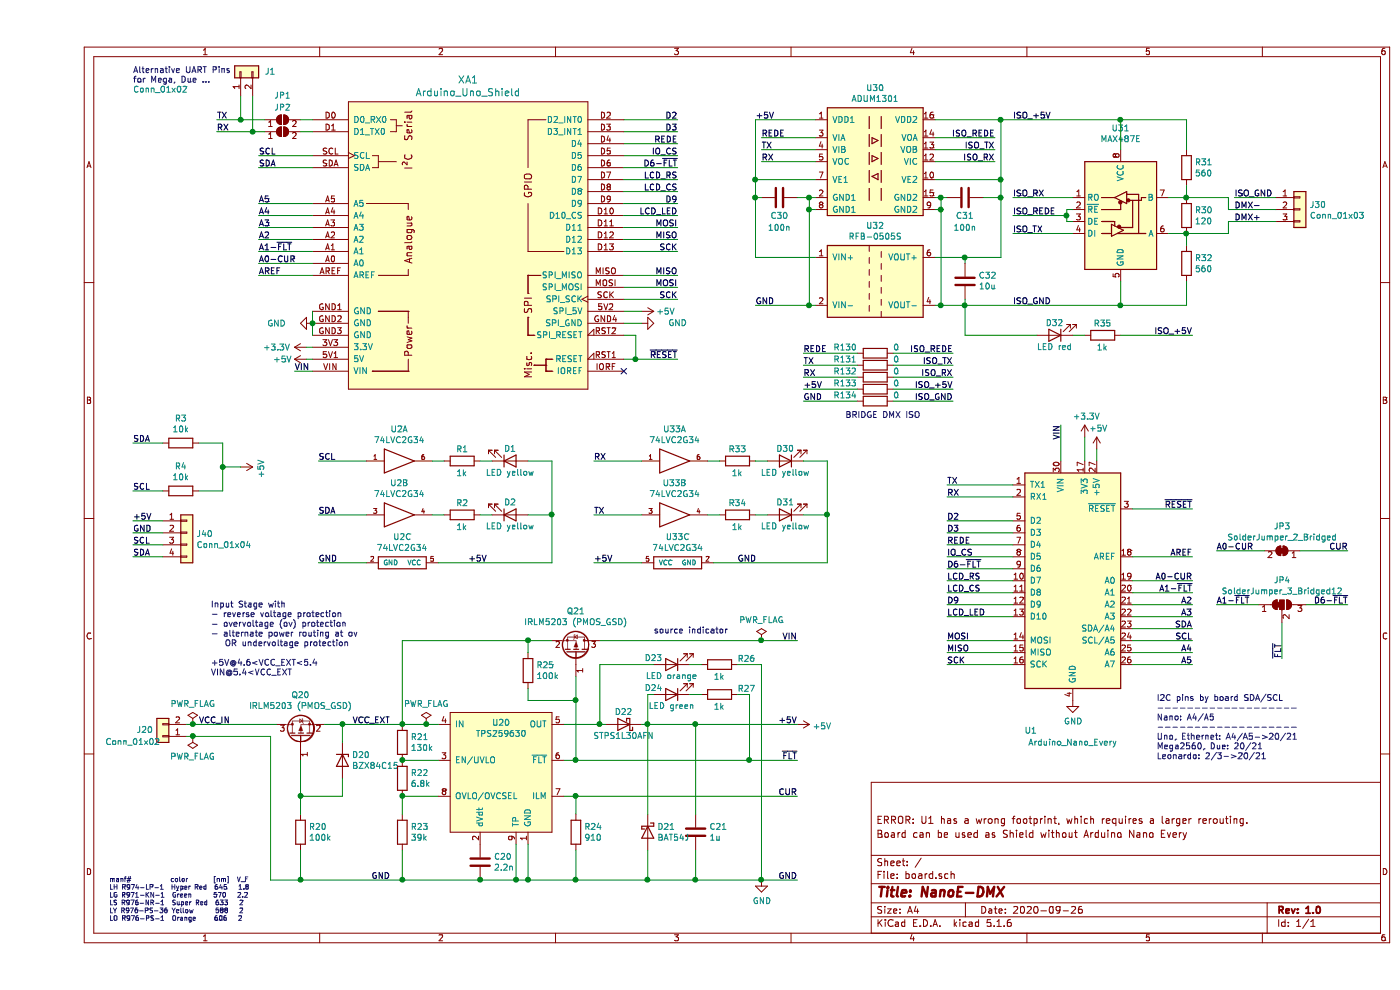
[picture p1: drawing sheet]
EESchema Schematic File Version 4
EELAYER 30 0
EELAYER END
$Descr A4 11693 8268
encoding utf-8
Sheet 1 1
Title "NanoE-DMX"
Date "2020-09-26"
Rev "1.0"
Comp ""
Comment1 "Board can be used as Shield without Arduino Nano Every"
Comment2 "ERROR: U1 has a wrong footprint, which requires a larger rerouting."
Comment3 ""
Comment4 ""
$EndDescr
$Comp
L project:Arduino-Nano_Every U1
U 1 1
P 8650 4850
F 0 "U1" H 8300 3600 50  0000 C CNN
F 1 "Arduino_Nano_Every" H 8650 3500 50  0000 C CNN
F 2 "project:Nano_Every_SMD" H 8650 4850 50  0001 C CNN
F 3 "" H 8650 4850 50  0001 C CNN
F 4 "ABX00028" H 8650 4850 50  0001 C CNN "manf#"
	1    8650 4850
	1    0    0    -1  
$EndComp
$Comp
L Interface_UART:MAX487E U31
U 1 1
P 9050 1750
F 0 "U31" H 9050 2431 50  0000 C CNN
F 1 "MAX487E" H 9050 2340 50  0000 C CNN
F 2 "Package_SO:SOIC-8_3.9x4.9mm_P1.27mm" H 9050 1050 50  0001 C CNN
F 3 "https://datasheets.maximintegrated.com/en/ds/MAX1487E-MAX491E.pdf" H 9050 1800 50  0001 C CNN
F 4 "MAX487ECSA+T" H 9050 1750 50  0001 C CNN "manf#"
	1    9050 1750
	1    0    0    -1  
$EndComp
$Comp
L Device:R R30
U 1 1
P 9600 1800
F 0 "R30" H 9670 1846 50  0000 L CNN
F 1 "120" H 9670 1755 50  0000 L CNN
F 2 "Resistor_SMD:R_0805_2012Metric" V 9530 1800 50  0001 C CNN
F 3 "~" H 9600 1800 50  0001 C CNN
	1    9600 1800
	1    0    0    -1  
$EndComp
$Comp
L Connector_Generic:Conn_01x03 J30
U 1 1
P 10550 1750
F 0 "J30" H 10630 1792 50  0000 L CNN
F 1 "Conn_01x03" H 10630 1701 50  0000 L CNN
F 2 "Connector_Phoenix_MC:PhoenixContact_MC_1,5_3-G-3.81_1x03_P3.81mm_Horizontal" H 10550 1750 50  0001 C CNN
F 3 "~" H 10550 1750 50  0001 C CNN
F 4 "1721999" H 10550 1750 50  0001 C CNN "manf#"
	1    10550 1750
	1    0    0    -1  
$EndComp
Wire Wire Line
	8650 1750 8600 1750
Wire Wire Line
	8600 1850 8650 1850
Wire Wire Line
	8600 1750 8600 1800
Connection ~ 8600 1800
Wire Wire Line
	8600 1800 8600 1850
Wire Wire Line
	9450 1650 9600 1650
Wire Wire Line
	9450 1950 9600 1950
Wire Wire Line
	9600 1950 9950 1950
Wire Wire Line
	9950 1950 9950 1850
Wire Wire Line
	9950 1850 10350 1850
Connection ~ 9600 1950
Wire Wire Line
	9600 1650 9950 1650
Wire Wire Line
	9950 1650 9950 1750
Wire Wire Line
	9950 1750 10350 1750
Connection ~ 9600 1650
Wire Wire Line
	10350 1650 10000 1650
Text Label 10000 1650 0    50   ~ 0
ISO_GND
Text Label 10000 1750 0    50   ~ 0
DMX-
Text Label 10000 1850 0    50   ~ 0
DMX+
Text Label 8150 1650 0    50   ~ 0
ISO_RX
Text Label 8150 1800 0    50   ~ 0
ISO_REDE
Text Label 8150 1950 0    50   ~ 0
ISO_TX
$Comp
L project:TPS2596XX U20
U 1 1
P 3900 6450
F 0 "U20" H 3875 6865 50  0000 C CNN
F 1 "TPS259630" H 3875 6774 50  0000 C CNN
F 2 "Package_SO:SOIC-8-1EP_3.9x4.9mm_P1.27mm_EP2.29x3mm" H 4050 6450 50  0001 C CNN
F 3 "https://www.ti.com/lit/gpn/tps2596" H 4050 6450 50  0001 C CNN
F 4 "TPS259630DDAR" H 3900 6450 50  0001 C CNN "manf#"
	1    3900 6450
	1    0    0    -1  
$EndComp
$Comp
L Device:C C20
U 1 1
P 3700 7200
F 0 "C20" H 3815 7246 50  0000 L CNN
F 1 "2.2n" H 3815 7155 50  0000 L CNN
F 2 "Capacitor_SMD:C_0805_2012Metric" H 3738 7050 50  0001 C CNN
F 3 "~" H 3700 7200 50  0001 C CNN
	1    3700 7200
	1    0    0    -1  
$EndComp
$Comp
L Device:R R24
U 1 1
P 4500 6950
F 0 "R24" H 4570 6996 50  0000 L CNN
F 1 "910" H 4570 6905 50  0000 L CNN
F 2 "Resistor_SMD:R_0805_2012Metric" V 4430 6950 50  0001 C CNN
F 3 "~" H 4500 6950 50  0001 C CNN
	1    4500 6950
	1    0    0    -1  
$EndComp
Wire Wire Line
	3050 7350 3050 7100
Wire Wire Line
	3700 7350 4000 7350
Wire Wire Line
	4500 7350 4500 7100
Connection ~ 3700 7350
Wire Wire Line
	4100 7050 4100 7350
Connection ~ 4100 7350
Wire Wire Line
	4400 6650 4500 6650
Wire Wire Line
	4500 6650 4500 6800
Wire Wire Line
	5500 7100 5500 7350
Wire Wire Line
	5100 7350 5100 7100
Connection ~ 5100 7350
Wire Wire Line
	5100 6800 5100 6050
Connection ~ 5100 6050
Wire Wire Line
	5500 6800 5500 6050
Connection ~ 3050 6050
Wire Wire Line
	3050 6800 3050 6650
Wire Wire Line
	2200 6650 2200 6800
Connection ~ 2200 7350
Wire Wire Line
	2200 7350 2200 7100
$Comp
L Device:Q_PMOS_GSD Q20
U 1 1
P 2200 6150
F 0 "Q20" V 2542 6150 50  0000 C CNN
F 1 "IRLM5203 (PMOS_GSD)" V 2451 6150 50  0000 C CNN
F 2 "Package_TO_SOT_SMD:SOT-23" H 2400 6250 50  0001 C CNN
F 3 "~" H 2200 6150 50  0001 C CNN
F 4 "IRLML5203TRPBF" V 2200 6150 50  0001 C CNN "manf#"
	1    2200 6150
	0    -1   -1   0   
$EndComp
Wire Wire Line
	1950 7350 2200 7350
Connection ~ 2200 6650
Wire Wire Line
	2550 6650 2550 6500
Wire Wire Line
	2200 6650 2550 6650
Wire Wire Line
	2200 6350 2200 6650
$Comp
L Device:R R20
U 1 1
P 2200 6950
F 0 "R20" H 2270 6996 50  0000 L CNN
F 1 "100k" H 2270 6905 50  0000 L CNN
F 2 "Resistor_SMD:R_0805_2012Metric" V 2130 6950 50  0001 C CNN
F 3 "~" H 2200 6950 50  0001 C CNN
	1    2200 6950
	1    0    0    -1  
$EndComp
Text Label 2950 6050 2    50   ~ 0
VCC_EXT
Text Label 2950 7350 2    50   ~ 0
GND
Wire Wire Line
	1950 6150 1950 7350
Wire Wire Line
	1250 6150 1300 6150
Connection ~ 2550 6050
Wire Wire Line
	2550 6200 2550 6050
Wire Wire Line
	1250 6050 1300 6050
Wire Wire Line
	2400 6050 2550 6050
$Comp
L Device:D_Zener D20
U 1 1
P 2550 6350
F 0 "D20" V 2504 6430 50  0000 L CNN
F 1 "BZX84C15" V 2595 6430 50  0000 L CNN
F 2 "Diode_SMD:D_SOT-23_ANK" H 2550 6350 50  0001 C CNN
F 3 "~" H 2550 6350 50  0001 C CNN
F 4 "BZX84-C15\\,215" H 2550 6350 50  0001 C CNN "manf#"
	1    2550 6350
	0    1    1    0   
$EndComp
$Comp
L Connector_Generic:Conn_01x02 J20
U 1 1
P 1050 6150
F 0 "J20" H 1200 6100 50  0000 C CNN
F 1 "Conn_01x02" H 1300 6200 50  0000 C CNN
F 2 "Connector_Phoenix_MC:PhoenixContact_MC_1,5_2-G-3.81_1x02_P3.81mm_Horizontal" H 1050 6150 50  0001 C CNN
F 3 "~" H 1050 6150 50  0001 C CNN
F 4 "1721986" H 1050 6150 50  0001 C CNN "manf#"
	1    1050 6150
	-1   0    0    1   
$EndComp
Text Label 6350 6050 2    50   ~ 0
+5V
Text Label 6350 7350 2    50   ~ 0
GND
Text Label 6350 6650 2    50   ~ 0
CUR
Wire Wire Line
	7150 2950 7650 2950
Wire Wire Line
	7150 3050 7650 3050
Wire Wire Line
	7150 3150 7650 3150
Text Label 7650 3150 2    50   ~ 0
ISO_RX
Text Label 7650 2950 2    50   ~ 0
ISO_REDE
Text Label 7650 3050 2    50   ~ 0
ISO_TX
Wire Wire Line
	6400 3150 6850 3150
Wire Wire Line
	6850 3050 6400 3050
Wire Wire Line
	6850 2950 6400 2950
Text Label 6400 3050 0    50   ~ 0
TX
Text Label 6400 3150 0    50   ~ 0
RX
Text Label 6400 2950 0    50   ~ 0
REDE
$Comp
L Device:R R31
U 1 1
P 9600 1400
F 0 "R31" H 9670 1446 50  0000 L CNN
F 1 "560" H 9670 1355 50  0000 L CNN
F 2 "Resistor_SMD:R_0805_2012Metric" V 9530 1400 50  0001 C CNN
F 3 "~" H 9600 1400 50  0001 C CNN
	1    9600 1400
	1    0    0    -1  
$EndComp
$Comp
L Device:R R32
U 1 1
P 9600 2200
F 0 "R32" H 9670 2246 50  0000 L CNN
F 1 "560" H 9670 2155 50  0000 L CNN
F 2 "Resistor_SMD:R_0805_2012Metric" V 9530 2200 50  0001 C CNN
F 3 "~" H 9600 2200 50  0001 C CNN
	1    9600 2200
	1    0    0    -1  
$EndComp
Wire Wire Line
	9600 1250 9600 1000
Wire Wire Line
	9600 1000 9050 1000
Wire Wire Line
	9050 1250 9050 1000
Connection ~ 9050 1000
Wire Wire Line
	9050 2350 9050 2550
Wire Wire Line
	9050 2550 9600 2550
Wire Wire Line
	9600 2550 9600 2350
Connection ~ 9050 2550
Wire Wire Line
	9600 1550 9600 1650
Wire Wire Line
	9600 1950 9600 2050
Wire Wire Line
	9050 2550 7750 2550
Wire Wire Line
	8650 1950 8150 1950
Wire Wire Line
	8600 1800 8150 1800
Wire Wire Line
	8650 1650 8150 1650
Wire Wire Line
	9050 1000 8050 1000
$Comp
L Device:C C30
U 1 1
P 6200 1650
F 0 "C30" V 6350 1650 50  0000 C CNN
F 1 "100n" V 6450 1650 50  0000 C CNN
F 2 "Capacitor_SMD:C_0805_2012Metric" H 6238 1500 50  0001 C CNN
F 3 "~" H 6200 1650 50  0001 C CNN
	1    6200 1650
	0    1    1    0   
$EndComp
$Comp
L Device:C C31
U 1 1
P 7750 1650
F 0 "C31" V 7900 1650 50  0000 C CNN
F 1 "100n" V 8000 1650 50  0000 C CNN
F 2 "Capacitor_SMD:C_0805_2012Metric" H 7788 1500 50  0001 C CNN
F 3 "~" H 7750 1650 50  0001 C CNN
	1    7750 1650
	0    1    1    0   
$EndComp
Wire Wire Line
	6500 1000 6000 1000
Wire Wire Line
	6000 1000 6000 1500
Wire Wire Line
	6000 1650 6050 1650
Wire Wire Line
	6350 1650 6450 1650
Wire Wire Line
	6450 1650 6450 1750
Wire Wire Line
	6450 1750 6500 1750
Connection ~ 6450 1650
Wire Wire Line
	6450 1650 6500 1650
Wire Wire Line
	7500 1650 7550 1650
Wire Wire Line
	7550 1650 7550 1750
Wire Wire Line
	7550 1750 7500 1750
Connection ~ 7550 1650
Wire Wire Line
	7550 1650 7600 1650
Wire Wire Line
	7500 1000 8050 1000
Wire Wire Line
	8050 1000 8050 1500
Wire Wire Line
	8050 1650 7900 1650
$Comp
L project:DCDC-SIP7-1-2-4-6 U32
U 1 1
P 7000 2350
F 0 "U32" H 7000 2817 50  0000 C CNN
F 1 "RFB-0505S" H 7000 2726 50  0000 C CNN
F 2 "project:SIP7-1-2-4-6" H 6200 3500 50  0001 C CNN
F 3 "" H 6200 3500 50  0001 C CNN
F 4 "RFB-0505S" H 7000 2350 50  0001 C CNN "manf#"
	1    7000 2350
	1    0    0    -1  
$EndComp
Wire Wire Line
	6000 1650 6000 2150
Wire Wire Line
	6000 2150 6500 2150
Connection ~ 6000 1650
Wire Wire Line
	7500 2150 7750 2150
Wire Wire Line
	8050 2150 8050 1650
Connection ~ 8050 1650
Wire Wire Line
	6450 1750 6450 2550
Wire Wire Line
	6450 2550 6500 2550
Connection ~ 6450 1750
Wire Wire Line
	7550 1750 7550 2550
Wire Wire Line
	7550 2550 7500 2550
Connection ~ 7550 1750
Connection ~ 8050 1000
Connection ~ 7550 2550
Wire Wire Line
	7750 2200 7750 2150
Connection ~ 7750 2150
Wire Wire Line
	7750 2150 8050 2150
Wire Wire Line
	7750 2500 7750 2550
Connection ~ 7750 2550
Wire Wire Line
	7750 2550 7550 2550
Wire Wire Line
	6500 1500 6000 1500
Connection ~ 6000 1500
Wire Wire Line
	6000 1500 6000 1650
Wire Wire Line
	7500 1500 8050 1500
Connection ~ 8050 1500
Wire Wire Line
	8050 1500 8050 1650
Text Label 8150 1000 0    50   ~ 0
ISO_+5V
Text Label 8150 2550 0    50   ~ 0
ISO_GND
$Comp
L Device:R R130
U 1 1
P 7000 2950
F 0 "R130" V 6950 2800 50  0000 R CNN
F 1 "0" V 6950 3100 50  0000 L CNN
F 2 "Resistor_SMD:R_0805_2012Metric" V 6930 2950 50  0001 C CNN
F 3 "~" H 7000 2950 50  0001 C CNN
	1    7000 2950
	0    1    1    0   
$EndComp
$Comp
L Device:R R131
U 1 1
P 7000 3050
F 0 "R131" V 6950 2900 50  0000 R CNN
F 1 "0" V 6950 3200 50  0000 L CNN
F 2 "Resistor_SMD:R_0805_2012Metric" V 6930 3050 50  0001 C CNN
F 3 "~" H 7000 3050 50  0001 C CNN
	1    7000 3050
	0    1    1    0   
$EndComp
$Comp
L Device:R R132
U 1 1
P 7000 3150
F 0 "R132" V 6950 3000 50  0000 R CNN
F 1 "0" V 6950 3300 50  0000 L CNN
F 2 "Resistor_SMD:R_0805_2012Metric" V 6930 3150 50  0001 C CNN
F 3 "~" H 7000 3150 50  0001 C CNN
	1    7000 3150
	0    1    1    0   
$EndComp
Wire Wire Line
	7150 3250 7650 3250
Wire Wire Line
	7150 3350 7650 3350
Text Label 7650 3350 2    50   ~ 0
ISO_GND
Text Label 7650 3250 2    50   ~ 0
ISO_+5V
Wire Wire Line
	6400 3350 6850 3350
Wire Wire Line
	6850 3250 6400 3250
Text Label 6400 3250 0    50   ~ 0
+5V
Text Label 6400 3350 0    50   ~ 0
GND
$Comp
L Device:R R133
U 1 1
P 7000 3250
F 0 "R133" V 6950 3100 50  0000 R CNN
F 1 "0" V 6950 3400 50  0000 L CNN
F 2 "Resistor_SMD:R_0805_2012Metric" V 6930 3250 50  0001 C CNN
F 3 "~" H 7000 3250 50  0001 C CNN
	1    7000 3250
	0    1    1    0   
$EndComp
$Comp
L Device:R R134
U 1 1
P 7000 3350
F 0 "R134" V 6950 3200 50  0000 R CNN
F 1 "0" V 6950 3500 50  0000 L CNN
F 2 "Resistor_SMD:R_0805_2012Metric" V 6930 3350 50  0001 C CNN
F 3 "~" H 7000 3350 50  0001 C CNN
	1    7000 3350
	0    1    1    0   
$EndComp
Wire Wire Line
	6450 2550 6000 2550
Connection ~ 6450 2550
Text Label 6000 2550 0    50   ~ 0
GND
Text Label 6000 1000 0    50   ~ 0
+5V
Connection ~ 3050 6650
Wire Wire Line
	3050 6650 3350 6650
Connection ~ 3050 7350
Wire Wire Line
	3050 7350 3700 7350
Wire Wire Line
	2200 7350 3050 7350
Wire Wire Line
	4400 6350 4500 6350
Text Label 6350 6350 2    50   ~ 0
~FLT
Wire Wire Line
	6050 1350 6500 1350
Wire Wire Line
	6500 1250 6050 1250
Wire Wire Line
	6500 1150 6050 1150
Text Label 6050 1250 0    50   ~ 0
TX
Text Label 6050 1350 0    50   ~ 0
RX
Text Label 6050 1150 0    50   ~ 0
REDE
Wire Wire Line
	7500 1150 8000 1150
Wire Wire Line
	7500 1250 8000 1250
Wire Wire Line
	7500 1350 8000 1350
Text Label 8000 1350 2    50   ~ 0
ISO_RX
Text Label 8000 1150 2    50   ~ 0
ISO_REDE
Text Label 8000 1250 2    50   ~ 0
ISO_TX
Text Notes 5150 5300 0    50   ~ 0
source indicator
Wire Wire Line
	3050 5350 4100 5350
Text Label 6350 5350 2    50   ~ 0
VIN
Wire Wire Line
	2550 6050 3050 6050
Connection ~ 4500 6350
Text Notes 1450 5650 0    50   ~ 0
Input Stage with\n- reverse voltage protection\n- overvoltage (ov) protection\n- alternate power routing at ov \n   OR undervoltage protection\n\n+5V@4.6<VCC_EXT<5.4\nVIN@5.4<VCC_EXT
$Comp
L Device:R R22
U 1 1
P 3050 6500
F 0 "R22" H 3120 6546 50  0000 L CNN
F 1 "6.8k" H 3120 6455 50  0000 L CNN
F 2 "Resistor_SMD:R_0805_2012Metric" V 2980 6500 50  0001 C CNN
F 3 "~" H 3050 6500 50  0001 C CNN
	1    3050 6500
	1    0    0    -1  
$EndComp
$Comp
L Device:R R23
U 1 1
P 3050 6950
F 0 "R23" H 3120 6996 50  0000 L CNN
F 1 "39k" H 3120 6905 50  0000 L CNN
F 2 "Resistor_SMD:R_0805_2012Metric" V 2980 6950 50  0001 C CNN
F 3 "~" H 3050 6950 50  0001 C CNN
	1    3050 6950
	1    0    0    -1  
$EndComp
Wire Wire Line
	3350 6050 3250 6050
$Comp
L Device:R R21
U 1 1
P 3050 6200
F 0 "R21" H 3120 6246 50  0000 L CNN
F 1 "130k" H 3120 6155 50  0000 L CNN
F 2 "Resistor_SMD:R_0805_2012Metric" V 2980 6200 50  0001 C CNN
F 3 "~" H 3050 6200 50  0001 C CNN
	1    3050 6200
	1    0    0    -1  
$EndComp
Connection ~ 3050 6350
Wire Wire Line
	3350 6350 3050 6350
Wire Wire Line
	8150 4050 7600 4050
Wire Wire Line
	8150 4150 7600 4150
Wire Wire Line
	8150 4350 7600 4350
Wire Wire Line
	8150 4450 7600 4450
Wire Wire Line
	8150 4550 7600 4550
Wire Wire Line
	8150 4650 7600 4650
Wire Wire Line
	8150 4750 7600 4750
Wire Wire Line
	8150 4850 7600 4850
Wire Wire Line
	8150 4950 7600 4950
Wire Wire Line
	8150 5150 7600 5150
Wire Wire Line
	8150 5350 7600 5350
Wire Wire Line
	8150 5450 7600 5450
Wire Wire Line
	8150 5550 7600 5550
Wire Wire Line
	9150 5050 9650 5050
Wire Wire Line
	9150 5150 9650 5150
Wire Wire Line
	9150 5250 9650 5250
Wire Wire Line
	9150 5350 9650 5350
Wire Wire Line
	9150 4850 9650 4850
Wire Wire Line
	9150 4950 9650 4950
Wire Wire Line
	9150 4250 9650 4250
Text Label 7600 4150 0    50   ~ 0
RX
Text Label 7600 4050 0    50   ~ 0
TX
Text Label 7600 5550 0    50   ~ 0
SCK
Text Label 7600 5450 0    50   ~ 0
MISO
Text Label 7600 5350 0    50   ~ 0
MOSI
Text Label 7600 5150 0    50   ~ 0
LCD_LED
Text Label 7600 4450 0    50   ~ 0
D3
Text Label 7600 4350 0    50   ~ 0
D2
Text Label 9650 5250 2    50   ~ 0
SDA
Text Label 9650 5350 2    50   ~ 0
SCL
Text Label 9650 4950 2    50   ~ 0
A1-~FLT
Text Label 9650 4850 2    50   ~ 0
A0-CUR
Text Label 9650 4250 2    50   ~ 0
~RESET
$Comp
L project:ADUM1301 U30
U 1 1
P 7000 1300
F 0 "U30" H 7000 1867 50  0000 C CNN
F 1 "ADUM1301" H 7000 1776 50  0000 C CNN
F 2 "Package_SO:SOIC-16W_7.5x10.3mm_P1.27mm" H 7000 1500 50  0001 C CNN
F 3 "https://www.analog.com/media/en/technical-documentation/data-sheets/ADuM1300_1301.pdf" H 7000 1500 50  0001 C CNN
F 4 "ADUM1301ARWZ" H 7000 1300 50  0001 C CNN "manf#"
	1    7000 1300
	1    0    0    -1  
$EndComp
Wire Wire Line
	8150 5050 7600 5050
$Comp
L Device:C C32
U 1 1
P 7750 2350
F 0 "C32" H 7635 2304 50  0000 R CNN
F 1 "10u" H 7635 2395 50  0000 R CNN
F 2 "Capacitor_SMD:C_0805_2012Metric" H 7788 2200 50  0001 C CNN
F 3 "~" H 7750 2350 50  0001 C CNN
	1    7750 2350
	-1   0    0    1   
$EndComp
Text Label 1350 6050 0    50   ~ 0
VCC_IN
$Comp
L Device:D_Schottky D22
U 1 1
P 4900 6050
F 0 "D22" H 4900 5950 50  0000 C CNN
F 1 "STPS1L30AFN" H 4900 6150 50  0000 C CNN
F 2 "Diode_SMD:D_SMA" H 4900 6050 50  0001 C CNN
F 3 "~" H 4900 6050 50  0001 C CNN
F 4 "STPS1L30AFN" H 4900 6050 50  0001 C CNN "manf#"
	1    4900 6050
	-1   0    0    1   
$EndComp
Wire Wire Line
	3050 5350 3050 6050
$Comp
L Device:R R25
U 1 1
P 4100 5600
F 0 "R25" H 4170 5646 50  0000 L CNN
F 1 "100k" H 4170 5555 50  0000 L CNN
F 2 "Resistor_SMD:R_0805_2012Metric" V 4030 5600 50  0001 C CNN
F 3 "~" H 4100 5600 50  0001 C CNN
	1    4100 5600
	1    0    0    -1  
$EndComp
Wire Wire Line
	4100 5350 4100 5450
$Comp
L Device:R R27
U 1 1
P 5700 5800
F 0 "R27" V 5650 5950 50  0000 L CNN
F 1 "1k" V 5800 5750 50  0000 L CNN
F 2 "Resistor_SMD:R_0805_2012Metric" V 5630 5800 50  0001 C CNN
F 3 "~" H 5700 5800 50  0001 C CNN
	1    5700 5800
	0    1    1    0   
$EndComp
Wire Wire Line
	5050 6050 5100 6050
Wire Wire Line
	5100 6050 5500 6050
Wire Wire Line
	4100 5750 4100 5850
Connection ~ 4500 5850
Wire Wire Line
	4500 5850 4500 6350
Wire Wire Line
	4100 7350 4500 7350
Connection ~ 4500 6650
Connection ~ 4500 7350
Connection ~ 4100 5350
Wire Wire Line
	4100 5850 4500 5850
Wire Wire Line
	4500 6350 5950 6350
Wire Wire Line
	5100 7350 5500 7350
$Comp
L Device:LED D24
U 1 1
P 5300 5800
F 0 "D24" H 5450 5750 50  0000 C CNN
F 1 "LED green" H 5300 5900 50  0000 C CNN
F 2 "LED_SMD:LED_0805_2012Metric" H 5300 5800 50  0001 C CNN
F 3 "~" H 5300 5800 50  0001 C CNN
F 4 "LG R971-KN-1" H 5300 5800 50  0001 C CNN "manf#"
	1    5300 5800
	-1   0    0    1   
$EndComp
Wire Wire Line
	5100 6050 5100 5800
Wire Wire Line
	5100 5800 5150 5800
Wire Wire Line
	5450 5800 5550 5800
Wire Wire Line
	5850 5800 5950 5800
Wire Wire Line
	5950 5800 5950 6350
Connection ~ 5950 6350
Wire Wire Line
	5950 6350 6350 6350
Connection ~ 6050 7350
Wire Wire Line
	6050 7350 6350 7350
Connection ~ 5500 6050
Wire Wire Line
	5500 6050 6350 6050
Connection ~ 5500 7350
Wire Wire Line
	5500 7350 6050 7350
Wire Wire Line
	4500 7350 5100 7350
Wire Wire Line
	4700 5350 6050 5350
Wire Wire Line
	4300 5350 4100 5350
Wire Wire Line
	4500 5650 4500 5850
Wire Wire Line
	6050 5550 6050 7350
Wire Wire Line
	5850 5550 6050 5550
Wire Wire Line
	5450 5550 5550 5550
Wire Wire Line
	4700 5550 5150 5550
$Comp
L Device:LED D23
U 1 1
P 5300 5550
F 0 "D23" H 5450 5500 50  0000 C CNN
F 1 "LED orange" H 5300 5650 50  0000 C CNN
F 2 "LED_SMD:LED_0805_2012Metric" H 5300 5550 50  0001 C CNN
F 3 "~" H 5300 5550 50  0001 C CNN
F 4 "LO R976-PS-1" H 5300 5550 50  0001 C CNN "manf#"
	1    5300 5550
	-1   0    0    1   
$EndComp
$Comp
L Device:Q_PMOS_GSD Q21
U 1 1
P 4500 5450
F 0 "Q21" V 4842 5450 50  0000 C CNN
F 1 "IRLM5203 (PMOS_GSD)" V 4751 5450 50  0000 C CNN
F 2 "Package_TO_SOT_SMD:SOT-23" H 4700 5550 50  0001 C CNN
F 3 "~" H 4500 5450 50  0001 C CNN
F 4 "IRLML5203TRPBF" H 4500 5450 50  0001 C CNN "manf#"
	1    4500 5450
	0    1    -1   0   
$EndComp
$Comp
L Device:R R26
U 1 1
P 5700 5550
F 0 "R26" V 5650 5700 50  0000 L CNN
F 1 "1k" V 5800 5500 50  0000 L CNN
F 2 "Resistor_SMD:R_0805_2012Metric" V 5630 5550 50  0001 C CNN
F 3 "~" H 5700 5550 50  0001 C CNN
	1    5700 5550
	0    1    1    0   
$EndComp
Wire Wire Line
	4400 6050 4700 6050
Wire Wire Line
	4700 5550 4700 6050
Connection ~ 4700 6050
Wire Wire Line
	4700 6050 4750 6050
$Comp
L power:GND #PWR0101
U 1 1
P 8650 5850
F 0 "#PWR0101" H 8650 5600 50  0001 C CNN
F 1 "GND" H 8655 5677 50  0000 C CNN
F 2 "" H 8650 5850 50  0001 C CNN
F 3 "" H 8650 5850 50  0001 C CNN
	1    8650 5850
	1    0    0    -1  
$EndComp
Wire Wire Line
	8550 3850 8550 3550
Wire Wire Line
	8750 3850 8750 3650
Wire Wire Line
	8850 3850 8850 3750
$Comp
L power:+5V #PWR0102
U 1 1
P 8850 3750
F 0 "#PWR0102" H 8850 3600 50  0001 C CNN
F 1 "+5V" H 8865 3923 50  0000 C CNN
F 2 "" H 8850 3750 50  0001 C CNN
F 3 "" H 8850 3750 50  0001 C CNN
	1    8850 3750
	1    0    0    -1  
$EndComp
$Comp
L power:+3.3V #PWR0103
U 1 1
P 8750 3650
F 0 "#PWR0103" H 8750 3500 50  0001 C CNN
F 1 "+3.3V" H 8765 3823 50  0000 C CNN
F 2 "" H 8750 3650 50  0001 C CNN
F 3 "" H 8750 3650 50  0001 C CNN
	1    8750 3650
	1    0    0    -1  
$EndComp
Text Label 8550 3550 3    50   ~ 0
VIN
$Comp
L power:GND #PWR0104
U 1 1
P 6050 7350
F 0 "#PWR0104" H 6050 7100 50  0001 C CNN
F 1 "GND" H 6055 7177 50  0000 C CNN
F 2 "" H 6050 7350 50  0001 C CNN
F 3 "" H 6050 7350 50  0001 C CNN
	1    6050 7350
	1    0    0    -1  
$EndComp
$Comp
L power:+5V #PWR0105
U 1 1
P 6350 6050
F 0 "#PWR0105" H 6350 5900 50  0001 C CNN
F 1 "+5V" V 6365 6178 50  0000 L CNN
F 2 "" H 6350 6050 50  0001 C CNN
F 3 "" H 6350 6050 50  0001 C CNN
	1    6350 6050
	0    1    1    0   
$EndComp
$Comp
L power:PWR_FLAG #FLG0101
U 1 1
P 1300 6050
F 0 "#FLG0101" H 1300 6125 50  0001 C CNN
F 1 "PWR_FLAG" H 1300 6223 50  0000 C CNN
F 2 "" H 1300 6050 50  0001 C CNN
F 3 "~" H 1300 6050 50  0001 C CNN
	1    1300 6050
	1    0    0    -1  
$EndComp
Connection ~ 1300 6050
Wire Wire Line
	1300 6050 2000 6050
$Comp
L power:PWR_FLAG #FLG0102
U 1 1
P 3250 6050
F 0 "#FLG0102" H 3250 6125 50  0001 C CNN
F 1 "PWR_FLAG" H 3250 6223 50  0000 C CNN
F 2 "" H 3250 6050 50  0001 C CNN
F 3 "~" H 3250 6050 50  0001 C CNN
	1    3250 6050
	1    0    0    -1  
$EndComp
Connection ~ 3250 6050
Wire Wire Line
	3250 6050 3050 6050
$Comp
L power:PWR_FLAG #FLG0103
U 1 1
P 6050 5350
F 0 "#FLG0103" H 6050 5425 50  0001 C CNN
F 1 "PWR_FLAG" H 6050 5523 50  0000 C CNN
F 2 "" H 6050 5350 50  0001 C CNN
F 3 "~" H 6050 5350 50  0001 C CNN
	1    6050 5350
	1    0    0    -1  
$EndComp
Connection ~ 6050 5350
Wire Wire Line
	6050 5350 6350 5350
$Comp
L power:PWR_FLAG #FLG0104
U 1 1
P 1300 6150
F 0 "#FLG0104" H 1300 6225 50  0001 C CNN
F 1 "PWR_FLAG" H 1300 6323 50  0000 C CNN
F 2 "" H 1300 6150 50  0001 C CNN
F 3 "~" H 1300 6150 50  0001 C CNN
	1    1300 6150
	-1   0    0    1   
$EndComp
Connection ~ 1300 6150
Wire Wire Line
	1300 6150 1950 6150
$Comp
L Device:C C21
U 1 1
P 5500 6950
F 0 "C21" H 5615 6996 50  0000 L CNN
F 1 "1u" H 5615 6905 50  0000 L CNN
F 2 "Capacitor_SMD:C_0805_2012Metric" H 5538 6800 50  0001 C CNN
F 3 "~" H 5500 6950 50  0001 C CNN
	1    5500 6950
	1    0    0    -1  
$EndComp
Wire Wire Line
	2300 1100 2200 1100
Wire Wire Line
	4900 1100 5350 1100
Wire Wire Line
	4900 1200 5350 1200
Wire Wire Line
	4900 1400 5350 1400
Wire Wire Line
	4900 1500 5350 1500
Wire Wire Line
	4900 1600 5350 1600
Wire Wire Line
	4900 1700 5350 1700
Wire Wire Line
	4900 1800 5350 1800
Wire Wire Line
	4900 1900 5350 1900
Wire Wire Line
	4900 2000 5350 2000
Wire Wire Line
	4900 2100 5350 2100
Wire Wire Line
	2300 1300 1850 1300
Wire Wire Line
	2300 1400 1850 1400
Wire Wire Line
	2300 1900 1850 1900
Wire Wire Line
	2300 2000 1850 2000
Wire Wire Line
	2300 2100 1850 2100
Wire Wire Line
	2300 2200 1850 2200
Wire Wire Line
	2300 2300 1850 2300
Wire Wire Line
	4900 3000 5000 3000
Text Label 1500 1000 0    50   ~ 0
TX
Text Label 1500 1100 0    50   ~ 0
RX
Text Label 1850 1400 0    50   ~ 0
SDA
Text Label 1850 1300 0    50   ~ 0
SCL
Text Label 5350 3000 2    50   ~ 0
~RESET
Text Label 5350 1200 2    50   ~ 0
REDE
Text Label 5350 1300 2    50   ~ 0
IO_CS
Text Label 5350 1500 2    50   ~ 0
LCD_RS
Text Label 5350 1600 2    50   ~ 0
LCD_CS
Text Label 5350 1800 2    50   ~ 0
LCD_LED
Text Label 5350 1900 2    50   ~ 0
MOSI
Text Label 5350 2000 2    50   ~ 0
MISO
Text Label 5350 2100 2    50   ~ 0
SCK
Text Label 1850 2200 0    50   ~ 0
A0-CUR
Text Label 1850 2100 0    50   ~ 0
A1-~FLT
Text Label 1850 2000 0    50   ~ 0
A2
Text Label 1850 1900 0    50   ~ 0
A3
Text Label 1850 2300 0    50   ~ 0
AREF
Wire Wire Line
	9150 4650 9650 4650
Text Label 9650 4650 2    50   ~ 0
AREF
Text Label 9650 5150 2    50   ~ 0
A3
Text Label 9650 5050 2    50   ~ 0
A2
Wire Wire Line
	2300 3100 2150 3100
Wire Wire Line
	2300 2900 2250 2900
Wire Wire Line
	2300 3000 2250 3000
$Comp
L power:+5V #PWR0106
U 1 1
P 2250 3000
F 0 "#PWR0106" H 2250 2850 50  0001 C CNN
F 1 "+5V" V 2250 3200 50  0000 C CNN
F 2 "" H 2250 3000 50  0001 C CNN
F 3 "" H 2250 3000 50  0001 C CNN
	1    2250 3000
	0    -1   1    0   
$EndComp
Text Label 2150 3100 0    50   ~ 0
VIN
Text Label 7600 4750 0    50   ~ 0
D6-~FLT
Text Label 7600 4550 0    50   ~ 0
REDE
Text Label 7600 4650 0    50   ~ 0
IO_CS
Text Label 7600 4850 0    50   ~ 0
LCD_RS
Text Label 7600 4950 0    50   ~ 0
LCD_CS
Wire Wire Line
	5350 1000 4900 1000
Wire Wire Line
	5350 1300 4900 1300
Text Label 5350 1000 2    50   ~ 0
D2
Text Label 5350 1100 2    50   ~ 0
D3
Text Label 5350 1400 2    50   ~ 0
D6-~FLT
Text Label 5350 1700 2    50   ~ 0
D9
Text Label 7600 5050 0    50   ~ 0
D9
Wire Wire Line
	2300 2600 2300 2700
Connection ~ 2300 2700
Wire Wire Line
	2300 2700 2300 2800
$Comp
L power:GND #PWR0108
U 1 1
P 2300 2700
F 0 "#PWR0108" H 2300 2450 50  0001 C CNN
F 1 "GND" V 2300 2400 50  0000 C CNN
F 2 "" H 2300 2700 50  0001 C CNN
F 3 "" H 2300 2700 50  0001 C CNN
	1    2300 2700
	0    1    1    0   
$EndComp
$Comp
L Connector_Generic:Conn_01x02 J1
U 1 1
P 1700 600
F 0 "J1" V 1700 400 50  0000 R CNN
F 1 "Conn_01x02" V 1550 1500 50  0000 R CNN
F 2 "Connector_PinHeader_2.54mm:PinHeader_1x02_P2.54mm_Vertical" H 1700 600 50  0001 C CNN
F 3 "~" H 1700 600 50  0001 C CNN
	1    1700 600 
	0    -1   -1   0   
$EndComp
Wire Wire Line
	1500 1000 1700 1000
Wire Wire Line
	1800 800  1800 1100
Connection ~ 1800 1100
Wire Wire Line
	1800 1100 1500 1100
Wire Wire Line
	1700 800  1700 1000
Connection ~ 1700 1000
Wire Wire Line
	1700 1000 1900 1000
$Comp
L Jumper:SolderJumper_2_Open JP1
U 1 1
P 2050 1000
F 0 "JP1" H 2050 1205 50  0000 C CNN
F 1 "SolderJumper_2_Open" H 2050 1114 50  0001 C CNN
F 2 "Jumper:SolderJumper-2_P1.3mm_Open_Pad1.0x1.5mm" H 2050 1000 50  0001 C CNN
F 3 "~" H 2050 1000 50  0001 C CNN
F 4 "Do Not Populate Tag" H 2050 1000 50  0001 C CNN "DNP"
	1    2050 1000
	1    0    0    -1  
$EndComp
Wire Wire Line
	2200 1000 2300 1000
$Comp
L Jumper:SolderJumper_2_Open JP2
U 1 1
P 2050 1100
F 0 "JP2" H 2050 1305 50  0000 C CNN
F 1 "SolderJumper_2_Open" H 2050 1214 50  0001 C CNN
F 2 "Jumper:SolderJumper-2_P1.3mm_Open_Pad1.0x1.5mm" H 2050 1100 50  0001 C CNN
F 3 "~" H 2050 1100 50  0001 C CNN
F 4 "Do Not Populate Tag" H 2050 1100 50  0001 C CNN "DNP"
	1    2050 1100
	1    0    0    -1  
$EndComp
Wire Wire Line
	1900 1100 1800 1100
Text Notes 800  700  0    50   ~ 0
Alternative UART Pins\nfor Mega, Due ...
Text Notes 9350 6350 0    50   ~ 0
I2C pins by board SDA/SCL\n-------------------\nNano: A4/A5\n-------------------\nUno, Ethernet: A4/A5->20/21\nMega2560, Due: 20/21\nLeonardo: 2/3->20/21
Wire Wire Line
	9150 5450 9650 5450
Wire Wire Line
	9150 5550 9650 5550
Text Label 9650 5550 2    50   ~ 0
A5
Text Label 9650 5450 2    50   ~ 0
A4
Wire Wire Line
	2300 1700 1850 1700
Wire Wire Line
	2300 1800 1850 1800
Text Label 1850 1800 0    50   ~ 0
A4
Text Label 1850 1700 0    50   ~ 0
A5
Wire Wire Line
	10600 5050 10950 5050
Wire Wire Line
	10200 5050 9850 5050
Wire Wire Line
	10400 5200 10400 5500
Text Label 10400 5500 1    50   ~ 0
~FLT
Text Label 9850 5050 0    50   ~ 0
A1-~FLT
Text Label 10950 5050 2    50   ~ 0
D6-~FLT
$Comp
L Jumper:SolderJumper_2_Bridged JP3
U 1 1
P 10400 4600
F 0 "JP3" H 10400 4805 50  0000 C CNN
F 1 "SolderJumper_2_Bridged" H 10400 4714 50  0000 C CNN
F 2 "Jumper:SolderJumper-2_P1.3mm_Bridged_Pad1.0x1.5mm" H 10400 4600 50  0001 C CNN
F 3 "~" H 10400 4600 50  0001 C CNN
F 4 "Do Not Populate Tag" H 10400 4600 50  0001 C CNN "DNP"
	1    10400 4600
	-1   0    0    -1  
$EndComp
Wire Wire Line
	10950 4600 10550 4600
Text Label 10950 4600 2    50   ~ 0
CUR
Wire Wire Line
	10250 4600 9850 4600
Text Label 9850 4600 0    50   ~ 0
A0-CUR
$Comp
L Jumper:SolderJumper_3_Bridged12 JP4
U 1 1
P 10400 5050
F 0 "JP4" H 10400 5255 50  0000 C CNN
F 1 "SolderJumper_3_Bridged12" H 10400 5164 50  0000 C CNN
F 2 "Jumper:SolderJumper-3_P1.3mm_Bridged12_Pad1.0x1.5mm" H 10400 5050 50  0001 C CNN
F 3 "~" H 10400 5050 50  0001 C CNN
F 4 "Do Not Populate Tag" H 10400 5050 50  0001 C CNN "DNP"
	1    10400 5050
	1    0    0    -1  
$EndComp
$Comp
L Diode:BAT54J D21
U 1 1
P 5100 6950
F 0 "D21" V 5054 7030 50  0000 L CNN
F 1 "BAT54J" V 5145 7030 50  0000 L CNN
F 2 "Diode_SMD:D_SOD-323_HandSoldering" H 5100 6775 50  0001 C CNN
F 3 "https://assets.nexperia.com/documents/data-sheet/BAT54J.pdf" H 5100 6950 50  0001 C CNN
F 4 "BAT54J\\,115" H 5100 6950 50  0001 C CNN "manf#"
	1    5100 6950
	0    1    1    0   
$EndComp
$Comp
L project:74LVC2G34 U33
U 1 1
P 5350 3850
F 0 "U33" H 5325 4117 50  0000 C CNN
F 1 "74LVC2G34" H 5325 4026 50  0000 C CNN
F 2 "Package_TO_SOT_SMD:SOT-23-6" H 5350 3850 50  0001 C CNN
F 3 "http://www.ti.com/lit/sg/scyt129e/scyt129e.pdf" H 5350 3850 50  0001 C CNN
F 4 "SN74LVC2G34DBVR" H 5350 3850 50  0001 C CNN "manf#"
	1    5350 3850
	1    0    0    -1  
$EndComp
$Comp
L project:74LVC2G34 U33
U 2 1
P 5350 4300
F 0 "U33" H 5325 4567 50  0000 C CNN
F 1 "74LVC2G34" H 5325 4476 50  0000 C CNN
F 2 "Package_TO_SOT_SMD:SOT-23-6" H 5350 4300 50  0001 C CNN
F 3 "http://www.ti.com/lit/sg/scyt129e/scyt129e.pdf" H 5350 4300 50  0001 C CNN
F 4 "SN74LVC2G34DBVR" H 5350 4300 50  0001 C CNN "manf#"
	2    5350 4300
	1    0    0    -1  
$EndComp
$Comp
L project:74LVC2G34 U33
U 3 1
P 5350 4700
F 0 "U33" H 5350 4917 50  0000 C CNN
F 1 "74LVC2G34" H 5350 4826 50  0000 C CNN
F 2 "Package_TO_SOT_SMD:SOT-23-6" H 5350 4700 50  0001 C CNN
F 3 "http://www.ti.com/lit/sg/scyt129e/scyt129e.pdf" H 5350 4700 50  0001 C CNN
F 4 "SN74LVC2G34DBVR" H 5350 4700 50  0001 C CNN "manf#"
	3    5350 4700
	1    0    0    -1  
$EndComp
Wire Wire Line
	4500 6650 6350 6650
Wire Wire Line
	5050 3850 4650 3850
Wire Wire Line
	5050 4300 4650 4300
Wire Wire Line
	5050 4700 4650 4700
Wire Wire Line
	5600 3850 5700 3850
Text Label 4650 4300 0    50   ~ 0
TX
Text Label 4650 3850 0    50   ~ 0
RX
Text Label 4650 4700 0    50   ~ 0
+5V
Text Label 5850 4700 0    50   ~ 0
GND
Wire Wire Line
	6000 3850 6100 3850
$Comp
L Device:LED D30
U 1 1
P 6250 3850
F 0 "D30" H 6250 3750 50  0000 C CNN
F 1 "LED yellow" H 6250 3950 50  0000 C CNN
F 2 "LED_SMD:LED_0805_2012Metric" H 6250 3850 50  0001 C CNN
F 3 "~" H 6250 3850 50  0001 C CNN
F 4 "LY R976-PS-36" H 6250 3850 50  0001 C CNN "manf#"
	1    6250 3850
	-1   0    0    1   
$EndComp
$Comp
L Device:R R33
U 1 1
P 5850 3850
F 0 "R33" V 5750 3850 50  0000 C CNN
F 1 "1k" V 5950 3800 50  0000 L CNN
F 2 "Resistor_SMD:R_0805_2012Metric" V 5780 3850 50  0001 C CNN
F 3 "~" H 5850 3850 50  0001 C CNN
	1    5850 3850
	0    1    1    0   
$EndComp
Wire Wire Line
	5600 4300 5700 4300
$Comp
L Device:R R34
U 1 1
P 5850 4300
F 0 "R34" V 5750 4300 50  0000 C CNN
F 1 "1k" V 5950 4250 50  0000 L CNN
F 2 "Resistor_SMD:R_0805_2012Metric" V 5780 4300 50  0001 C CNN
F 3 "~" H 5850 4300 50  0001 C CNN
	1    5850 4300
	0    1    1    0   
$EndComp
$Comp
L Device:LED D31
U 1 1
P 6250 4300
F 0 "D31" H 6250 4200 50  0000 C CNN
F 1 "LED yellow" H 6250 4400 50  0000 C CNN
F 2 "LED_SMD:LED_0805_2012Metric" H 6250 4300 50  0001 C CNN
F 3 "~" H 6250 4300 50  0001 C CNN
F 4 "LY R976-PS-36" H 6250 4300 50  0001 C CNN "manf#"
	1    6250 4300
	-1   0    0    1   
$EndComp
Wire Wire Line
	6000 4300 6100 4300
Wire Wire Line
	5650 4700 6600 4700
Connection ~ 6600 4300
Wire Wire Line
	6600 4300 6600 4700
Wire Wire Line
	6600 3850 6600 4300
$Comp
L project:74LVC2G34 U2
U 1 1
P 3050 3850
F 0 "U2" H 3025 4117 50  0000 C CNN
F 1 "74LVC2G34" H 3025 4026 50  0000 C CNN
F 2 "Package_TO_SOT_SMD:SOT-23-6" H 3050 3850 50  0001 C CNN
F 3 "http://www.ti.com/lit/sg/scyt129e/scyt129e.pdf" H 3050 3850 50  0001 C CNN
F 4 "SN74LVC2G34DBVR" H 3050 3850 50  0001 C CNN "manf#"
	1    3050 3850
	1    0    0    -1  
$EndComp
$Comp
L project:74LVC2G34 U2
U 2 1
P 3050 4300
F 0 "U2" H 3025 4567 50  0000 C CNN
F 1 "74LVC2G34" H 3025 4476 50  0000 C CNN
F 2 "Package_TO_SOT_SMD:SOT-23-6" H 3050 4300 50  0001 C CNN
F 3 "http://www.ti.com/lit/sg/scyt129e/scyt129e.pdf" H 3050 4300 50  0001 C CNN
F 4 "SN74LVC2G34DBVR" H 3050 4300 50  0001 C CNN "manf#"
	2    3050 4300
	1    0    0    -1  
$EndComp
$Comp
L project:74LVC2G34 U2
U 3 1
P 3050 4700
F 0 "U2" H 3050 4917 50  0000 C CNN
F 1 "74LVC2G34" H 3050 4826 50  0000 C CNN
F 2 "Package_TO_SOT_SMD:SOT-23-6" H 3050 4700 50  0001 C CNN
F 3 "http://www.ti.com/lit/sg/scyt129e/scyt129e.pdf" H 3050 4700 50  0001 C CNN
F 4 "SN74LVC2G34DBVR" H 3050 4700 50  0001 C CNN "manf#"
	3    3050 4700
	-1   0    0    -1  
$EndComp
Wire Wire Line
	2750 3850 2350 3850
Wire Wire Line
	2750 4300 2350 4300
Wire Wire Line
	2750 4700 2350 4700
Text Label 2350 3850 0    50   ~ 0
SCL
Text Label 2350 4300 0    50   ~ 0
SDA
Text Label 3600 4700 0    50   ~ 0
+5V
Text Label 2350 4700 0    50   ~ 0
GND
Wire Wire Line
	4100 3850 4300 3850
Wire Wire Line
	3700 3850 3800 3850
$Comp
L Device:LED D1
U 1 1
P 3950 3850
F 0 "D1" H 3950 3750 50  0000 C CNN
F 1 "LED yellow" H 3950 3950 50  0000 C CNN
F 2 "LED_SMD:LED_0805_2012Metric" H 3950 3850 50  0001 C CNN
F 3 "~" H 3950 3850 50  0001 C CNN
F 4 "LY R976-PS-36" H 3950 3850 50  0001 C CNN "manf#"
	1    3950 3850
	1    0    0    1   
$EndComp
Wire Wire Line
	3700 4300 3800 4300
Wire Wire Line
	4100 4300 4300 4300
Wire Wire Line
	3350 4700 4300 4700
Connection ~ 4300 4300
Wire Wire Line
	4300 4300 4300 4700
Wire Wire Line
	4300 3850 4300 4300
Wire Wire Line
	3300 4300 3400 4300
Wire Wire Line
	3300 3850 3400 3850
$Comp
L Device:R R2
U 1 1
P 3550 4300
F 0 "R2" V 3450 4300 50  0000 C CNN
F 1 "1k" V 3650 4250 50  0000 L CNN
F 2 "Resistor_SMD:R_0805_2012Metric" V 3480 4300 50  0001 C CNN
F 3 "~" H 3550 4300 50  0001 C CNN
	1    3550 4300
	0    1    1    0   
$EndComp
$Comp
L Device:R R1
U 1 1
P 3550 3850
F 0 "R1" V 3450 3850 50  0000 C CNN
F 1 "1k" V 3650 3800 50  0000 L CNN
F 2 "Resistor_SMD:R_0805_2012Metric" V 3480 3850 50  0001 C CNN
F 3 "~" H 3550 3850 50  0001 C CNN
	1    3550 3850
	0    1    1    0   
$EndComp
$Comp
L Device:R R3
U 1 1
P 1200 3700
F 0 "R3" V 993 3700 50  0000 C CNN
F 1 "10k" V 1084 3700 50  0000 C CNN
F 2 "Resistor_SMD:R_0805_2012Metric" V 1130 3700 50  0001 C CNN
F 3 "~" H 1200 3700 50  0001 C CNN
	1    1200 3700
	0    1    1    0   
$EndComp
$Comp
L Device:R R4
U 1 1
P 1200 4100
F 0 "R4" V 993 4100 50  0000 C CNN
F 1 "10k" V 1084 4100 50  0000 C CNN
F 2 "Resistor_SMD:R_0805_2012Metric" V 1130 4100 50  0001 C CNN
F 3 "~" H 1200 4100 50  0001 C CNN
	1    1200 4100
	0    1    1    0   
$EndComp
Wire Wire Line
	1050 3700 800  3700
Wire Wire Line
	1050 4100 800  4100
Wire Wire Line
	1350 3700 1550 3700
Wire Wire Line
	1350 4100 1550 4100
Text Label 800  3700 0    50   ~ 0
SDA
Text Label 800  4100 0    50   ~ 0
SCL
Wire Wire Line
	1550 3700 1550 3900
Wire Wire Line
	1550 3900 1700 3900
Connection ~ 1550 3900
Wire Wire Line
	1550 3900 1550 4100
$Comp
L power:+5V #PWR01
U 1 1
P 1700 3900
F 0 "#PWR01" H 1700 3750 50  0001 C CNN
F 1 "+5V" H 1715 4073 50  0000 C CNN
F 2 "" H 1700 3900 50  0001 C CNN
F 3 "" H 1700 3900 50  0001 C CNN
	1    1700 3900
	0    1    1    0   
$EndComp
NoConn ~ 4900 3100
$Comp
L Connector_Generic:Conn_01x04 J40
U 1 1
P 1250 4450
F 0 "J40" H 1330 4442 50  0000 L CNN
F 1 "Conn_01x04" H 1330 4351 50  0000 L CNN
F 2 "Connector_Phoenix_MC:PhoenixContact_MC_1,5_4-G-3.81_1x04_P3.81mm_Horizontal" H 1250 4450 50  0001 C CNN
F 3 "~" H 1250 4450 50  0001 C CNN
F 4 "1722008 " H 1250 4450 50  0001 C CNN "manf#"
	1    1250 4450
	1    0    0    -1  
$EndComp
Text Label 800  4450 0    50   ~ 0
GND
Text Label 800  4350 0    50   ~ 0
+5V
Wire Wire Line
	1050 4450 800  4450
Wire Wire Line
	1050 4350 800  4350
Text Label 800  4550 0    50   ~ 0
SCL
Text Label 800  4650 0    50   ~ 0
SDA
Wire Wire Line
	1050 4650 800  4650
Wire Wire Line
	1050 4550 800  4550
Text Notes 600  7700 0    39   ~ 0
manf#           color       [nm]  V_F\nLH R974-LP-1  Hyper Red  645   1.8\nLG R971-KN-1  Green      570   2.2\nLS R976-NR-1  Super Red  633   2\nLY R976-PS-36 Yellow      588   2\nLO R976-PS-1  Orange     606   2
$Comp
L Device:LED D2
U 1 1
P 3950 4300
F 0 "D2" H 3950 4200 50  0000 C CNN
F 1 "LED yellow" H 3950 4400 50  0000 C CNN
F 2 "LED_SMD:LED_0805_2012Metric" H 3950 4300 50  0001 C CNN
F 3 "~" H 3950 4300 50  0001 C CNN
F 4 "LY R976-PS-36" H 3950 4300 50  0001 C CNN "manf#"
	1    3950 4300
	1    0    0    1   
$EndComp
Wire Wire Line
	8650 2800 8750 2800
$Comp
L Device:R R35
U 1 1
P 8900 2800
F 0 "R35" V 8800 2800 50  0000 C CNN
F 1 "1k" V 9000 2750 50  0000 L CNN
F 2 "Resistor_SMD:R_0805_2012Metric" V 8830 2800 50  0001 C CNN
F 3 "~" H 8900 2800 50  0001 C CNN
	1    8900 2800
	0    1    1    0   
$EndComp
Wire Wire Line
	7750 2550 7750 2800
Wire Wire Line
	7750 2800 8350 2800
Wire Wire Line
	9050 2800 9650 2800
Text Label 9650 2800 2    50   ~ 0
ISO_+5V
Wire Wire Line
	4000 7050 4000 7350
Connection ~ 4000 7350
Wire Wire Line
	4000 7350 4100 7350
$Comp
L Device:LED D32
U 1 1
P 8500 2800
F 0 "D32" H 8500 2700 50  0000 C CNN
F 1 "LED red" H 8500 2900 50  0000 C CNN
F 2 "LED_SMD:LED_0805_2012Metric" H 8500 2800 50  0001 C CNN
F 3 "~" H 8500 2800 50  0001 C CNN
F 4 "LS R976-NR-1" H 8500 2800 50  0001 C CNN "manf#"
	1    8500 2800
	-1   0    0    1   
$EndComp
Wire Wire Line
	6400 3850 6600 3850
Wire Wire Line
	6400 4300 6600 4300
Text Notes 6750 3500 0    50   ~ 0
BRIDGE DMX ISO
Wire Wire Line
	4900 2300 5350 2300
Wire Wire Line
	4900 2400 5350 2400
Wire Wire Line
	4900 2500 5350 2500
Text Label 5350 2400 2    50   ~ 0
MOSI
Text Label 5350 2300 2    50   ~ 0
MISO
Text Label 5350 2500 2    50   ~ 0
SCK
Wire Wire Line
	4900 2600 5050 2600
$Comp
L power:+5V #PWR0109
U 1 1
P 5050 2600
F 0 "#PWR0109" H 5050 2450 50  0001 C CNN
F 1 "+5V" V 5050 2800 50  0000 C CNN
F 2 "" H 5050 2600 50  0001 C CNN
F 3 "" H 5050 2600 50  0001 C CNN
	1    5050 2600
	0    1    1    0   
$EndComp
$Comp
L power:+3.3V #PWR0107
U 1 1
P 2250 2900
F 0 "#PWR0107" H 2250 2750 50  0001 C CNN
F 1 "+3.3V" V 2250 3150 50  0000 C CNN
F 2 "" H 2250 2900 50  0001 C CNN
F 3 "" H 2250 2900 50  0001 C CNN
	1    2250 2900
	0    -1   1    0   
$EndComp
$Comp
L power:GND #PWR0110
U 1 1
P 5050 2700
F 0 "#PWR0110" H 5050 2450 50  0001 C CNN
F 1 "GND" V 5050 2400 50  0000 C CNN
F 2 "" H 5050 2700 50  0001 C CNN
F 3 "" H 5050 2700 50  0001 C CNN
	1    5050 2700
	0    -1   -1   0   
$EndComp
Wire Wire Line
	4900 2700 5050 2700
$Comp
L arduino:Arduino_Uno_Shield XA1
U 1 1
P 3600 2050
F 0 "XA1" H 3600 3437 60  0000 C CNN
F 1 "Arduino_Uno_Shield" H 3600 3331 60  0000 C CNN
F 2 "project:Arduino_Shield" H 5400 5800 60  0001 C CNN
F 3 "https://store.arduino.cc/arduino-uno-rev3" H 5400 5800 60  0001 C CNN
F 4 "Do Not Populate Tag" H 3600 2050 50  0001 C CNN "DNP"
	1    3600 2050
	1    0    0    -1  
$EndComp
Wire Wire Line
	4900 2800 5000 2800
Wire Wire Line
	5000 2800 5000 3000
Connection ~ 5000 3000
Wire Wire Line
	5000 3000 5350 3000
$EndSCHEMATC
